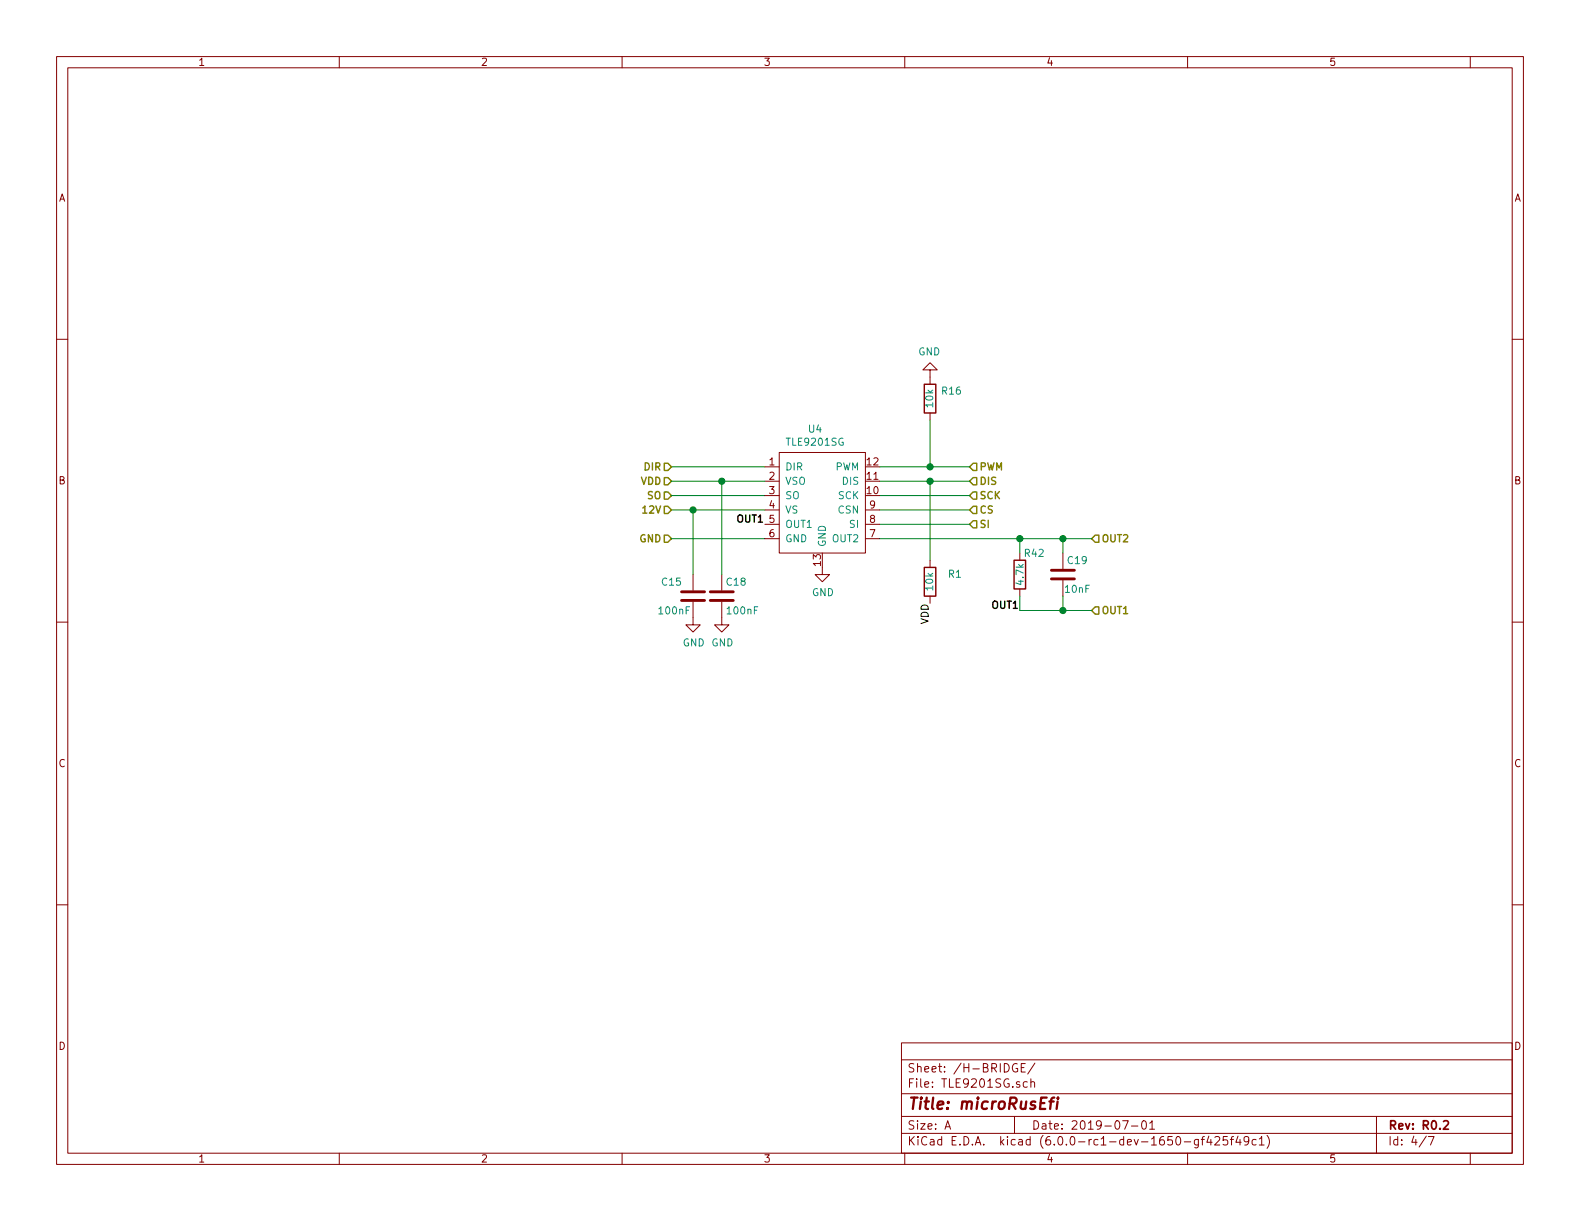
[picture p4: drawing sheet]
<svg xmlns="http://www.w3.org/2000/svg" width="279mm" height="216mm" viewBox="0 0 279 216" stroke-linecap="round" stroke-linejoin="round" font-family="sans-serif">
<g fill="none" stroke="#840000" stroke-width=".18">
<path d="M10 10h259.4v195.9h-259.4zM12 12h255.4v191.9h-255.4zM60 10v2M110 10v2M160 10v2M210 10v2M260 10v2M10 60h2M267.4 60h2M164.5 65.4h1.2l-1.2-1.3-1.3 1.3h1.3v2.5M164.5 73v1.3M135.3 82.6h2.5"/>
<path d="M135.3 85.1h2.5M135.3 87.6h2.5M135.3 90.2h2.5M135.3 92.7h2.5M135.3 95.3h2.5M137.8 80h15.2v17.8h-15.2zM153 90.2h2.6M153 92.7h2.6M153 95.3h2.6M164.5 99.1v1.2M180.3 97.8v1.3M188 97.8v2.8"/>
<path d="M10 110h2M122.6 106.4v4.1h1.2l-1.2 1.3-1.3-1.3h1.3M122.6 101.6v2.8M127.6 106.4v4.1h1.3l-1.3 1.3-1.2-1.3h1.2M127.6 101.6v2.8M145.4 100.3v1.3h1.3l-1.3 1.3-1.3-1.3h1.3M164.5 105.4v1.3M180.3 104.1v1.3M188 102.6v2.8M267.4 110h2M10 160h2M267.4 160h2"/>
<path d="M159.4 184.4h108v19.5h-108zM159.4 197.4h108M159.4 193.4h108M159.4 187.4h108M167.1 199.7l.5-1.5 .5 1.5M167.2 199.2h.8M179.4 197.4v3M179.9 188.1a.73 .73 0 0 0-.9 .6 .73 .73 0 0 0 .5 .9l.5-.2v-.5h-.3M180.6 188.8h.5M181.3 188.1h-.7v1.5h.7M181.7 191.3h-.5l-.3 .2 .2 .7h.6M182.3 191.4l.1-.1a.37 .37 0 0 1 .6 .2v.8"/>
<path d="M182.3 190.8v1.5M183 188l-1.3 1.9M198.5 198.2h1l-.6 1.5M200.1 199.1h1.1M202 198.3l.4-.1a.94 .94 0 0 1 0 1.5 .82 .82 0 0 1-.4-1.4zM203.3 198.6l.4-.4v1.5M203.3 199.7h.9M243.4 197.4v6.5M60 203.9v2M110 203.9v2M159.4 200.4h108M160 203.9v2"/>
<path d="M209.4 201.9h1.2M210 203.9v2M211.9 201.5v1.2l-.3 .3-.3-.1M211.9 201.5h-.4l-.3 .3 .1 .5 .2 .2 .4-.1M212.4 201.5h.6M213 201l-.4 .2v1.3M213.8 200.9l-.4 1.1h1M214.1 201.5v1M214.8 201.1l.3-.1h.3l.3 .4-.9 1.1h.9M217 201h-.7v.7l.2-.2 .5 .1 .1 .2-.1 .5-.2 .2-.5-.2M217.6 201.5h.5M218.1 201h-.3v.2v1.3"/>
<path d="M218.9 200.9l-.4 1.1h1M219.3 201.5v1M220.8 201.6v.2a.48 .48 0 0 1-.8 0v-.7a.48 .48 0 0 1 .8 0 1.27 1.27 0 0 1-.3 1.3l-.4 .1M222.1 201.5h-.4l-.3 .3 .1 .6h.6M222.7 201.4l.4-.4v1.5M222.7 202.5h.8M224.1 200.8a1.71 1.71 0 0 1 0 2.2M252.2 200.9l-1.2 1.9M252.6 201h1l-.6 1.5M260 203.9v2"/>
</g>
<path d="M255.3 198.3l.2-.1h.4l.2 .4-.9 1.1h.9" fill="none" stroke="#840000" stroke-width=".3"/>
<path d="M185.6 194.8h.7M186.4 194.1l-.4 .1-.1 .2-.2 1.7M187 194.8l-.2 1.3M187.1 194.1v.2" fill="none" stroke="#840000" stroke-width=".41"/>
<path d="M117.5 89.5h.6l.6 .7-.6 .6h-.6zM117.5 84.5h.6l.6 .6-.6 .6h-.6zM117.5 81.9h.6l.6 .7-.6 .6h-.6zM117.5 87h.6l.6 .6-.6 .7h-.6zM117.5 94.6h.6l.6 .7-.6 .6h-.6zM172.1 81.9h.6v1.3h-.6l-.7-.6zM172.1 84.5h.6v1.2h-.6l-.7-.6zM172.1 87h.6v1.3h-.6l-.7-.7zM172.1 89.5h.6v1.3h-.6l-.7-.6zM172.1 92.1h.6v1.2h-.6l-.7-.6zM193.7 94.6h.6v1.3h-.6l-.7-.6zM193.7 107.3h.6v1.3h-.6l-.7-.6z" fill="none" stroke="#848400" stroke-width=".25"/>
<g fill="none" stroke="#008400" stroke-width=".18">
<path d="M164.5 74.3v8.3M118.7 82.6h16.6M118.7 87.6h16.6M118.7 90.2h16.6M118.7 95.3h16.6M118.7 85.1h16.6M122.6 90.2v11.4M127.6 85.1v16.5M155.6 82.6h15.8M155.6 87.6h15.8M155.6 90.2h15.8M155.6 92.7h15.8"/>
<path d="M155.6 95.3h37.4M155.6 85.1h15.8M164.5 85.1v14M180.3 95.3v2.5M188 95.3v2.5M180.3 105.4v2.6h12.7M188 105.4v2.6"/>
</g>
<g fill="#008400" stroke="#008400" stroke-width=".25">
<circle cx="122.6" cy="90.2" r=".51"/>
<circle cx="164.5" cy="85.1" r=".51"/>
<circle cx="180.3" cy="95.3" r=".51"/>
<circle cx="188" cy="108" r=".51"/>
<circle cx="188" cy="95.3" r=".51"/>
<circle cx="127.6" cy="85.1" r=".51"/>
<circle cx="164.5" cy="82.6" r=".51"/>
</g>
<path d="M120.5 106.2h4.1M120.5 104.6h4.1M125.6 106.2h4.1M125.6 104.6h4.1M185.9 102.4h4.1M185.9 100.8h4.1" fill="none" stroke="#840000" stroke-width=".51"/>
<path d="M163.4 67.9h2.1v5.1h-2.1zM179.3 99.1h2.1v5h-2.1zM163.4 100.3h2.1v5.1h-2.1z" fill="none" stroke="#840000" stroke-width=".25"/>
<text font-size="2.8" fill="#840000" x="160.4" y="196.2">Title: microRusEfi</text>
<g font-size="2.1" fill="#840000">
<text x="160.4" y="189.6">Sheet: /H-BRIDGE/</text>
<text x="160.4" y="192.3">File: TLE9201SG.sch</text>
<text x="160.4" y="202.5">KiCad E.D.A. kicad (6.0.0-rc1-dev-1650-gf425f49c1)</text>
<text x="160.4" y="199.7">Size: A</text>
<text x="182.4" y="199.7">Date: 2019-07-01</text>
<text x="245.4" y="199.7">Rev: R0.2</text>
<text x="245.4" y="202.5">Id: 4/7</text>
</g>
<g font-size="1.8" fill="#840000">
<text x="35" y="11.6">1</text>
<text x="85" y="11.6">2</text>
<text x="135" y="11.6">3</text>
<text x="185" y="11.6">4</text>
<text x="235" y="11.6">5</text>
<text x="10.4" y="35.6">A</text>
<text x="267.8" y="35.6">A</text>
<text x="136" y="82.3">1</text>
<text x="153.3" y="82.3">12</text>
<text x="10.4" y="85.6">B</text>
<text x="136" y="84.8">2</text>
<text x="136" y="87.4">3</text>
<text x="136" y="89.9">4</text>
<text x="153.3" y="87.4">10</text>
<text x="153.3" y="84.8">11</text>
<text x="153.8" y="89.9">9</text>
<text x="267.8" y="85.6">B</text>
<text x="136" y="92.5">5</text>
<text x="136" y="95">6</text>
<text x="153.8" y="95">7</text>
<text x="153.8" y="92.5">8</text>
<text x="145.2" y="100" transform="rotate(-90 145.2 100)">13</text>
<text x="10.4" y="135.6">C</text>
<text x="267.8" y="135.6">C</text>
<text x="10.4" y="185.6">D</text>
<text x="267.8" y="185.6">D</text>
<text x="35" y="205.5">1</text>
<text x="85" y="205.5">2</text>
<text x="135" y="205.5">3</text>
<text x="185" y="205.5">4</text>
<text x="235" y="205.5">5</text>
</g>
<g font-size="1.8" fill="#008484">
<text x="162.4" y="62.8">GND</text>
<text x="165" y="72" transform="rotate(-90 165 72)">10k</text>
<text x="166.6" y="69.8">R16</text>
<text x="143" y="76.5">U4</text>
<text x="138.8" y="83.2">DIR</text>
<text x="139.2" y="78.8">TLE9201SG</text>
<text x="147.7" y="83.2">PWM</text>
<text x="138.8" y="85.7">VSO</text>
<text x="138.8" y="88.3">SO</text>
<text x="148.3" y="88.3">SCK</text>
<text x="149.1" y="85.7">DIS</text>
<text x="138.8" y="90.8">VS</text>
<text x="138.8" y="93.3">OUT1</text>
<text x="138.8" y="95.9">GND</text>
<text x="147.3" y="95.9">OUT2</text>
<text x="148.3" y="90.8">CSN</text>
<text x="150.3" y="93.3">SI</text>
<text x="146" y="96.8" transform="rotate(-90 146 96.8)">GND</text>
<text x="181.3" y="98.5">R42</text>
<text x="188.9" y="99.7">C19</text>
<text x="117.1" y="103.6">C15</text>
<text x="128.5" y="103.6">C18</text>
<text x="143.6" y="105.4">GND</text>
<text x="165" y="104.3" transform="rotate(-90 165 104.3)">10k</text>
<text x="167.7" y="102.2">R1</text>
<text x="181" y="103.3" transform="rotate(-90 181 103.3)">4.7k</text>
<text x="188.4" y="104.8">10nF</text>
<text x="116.7" y="108.6">100nF</text>
<text x="128.7" y="108.6">100nF</text>
<text x="120.7" y="114.3">GND GND</text>
</g>
<g font-size="1.8" fill="#848400">
<text x="114.1" y="83.2">DIR</text>
<text x="173.1" y="83.2">PWM</text>
<text x="113.4" y="85.7">VDD</text>
<text x="114.6" y="88.3">SO</text>
<text x="173.1" y="85.7">DIS</text>
<text x="173.1" y="88.3">SCK</text>
<text x="113.2" y="95.9">GND</text>
<text x="114" y="90.8">12V</text>
<text x="173.1" y="90.8">CS</text>
<text x="173.1" y="93.3">SI</text>
<text x="194.7" y="95.9">OUT2</text>
<text x="194.7" y="108.6">OUT1</text>
</g>
<g font-size="1.8">
<text x="130.5" y="92.4">OUT1</text>
<text x="175.6" y="107.6">OUT1</text>
<text x="164.2" y="110.4" transform="rotate(-90 164.2 110.4)">VDD</text>
</g>
</svg>
